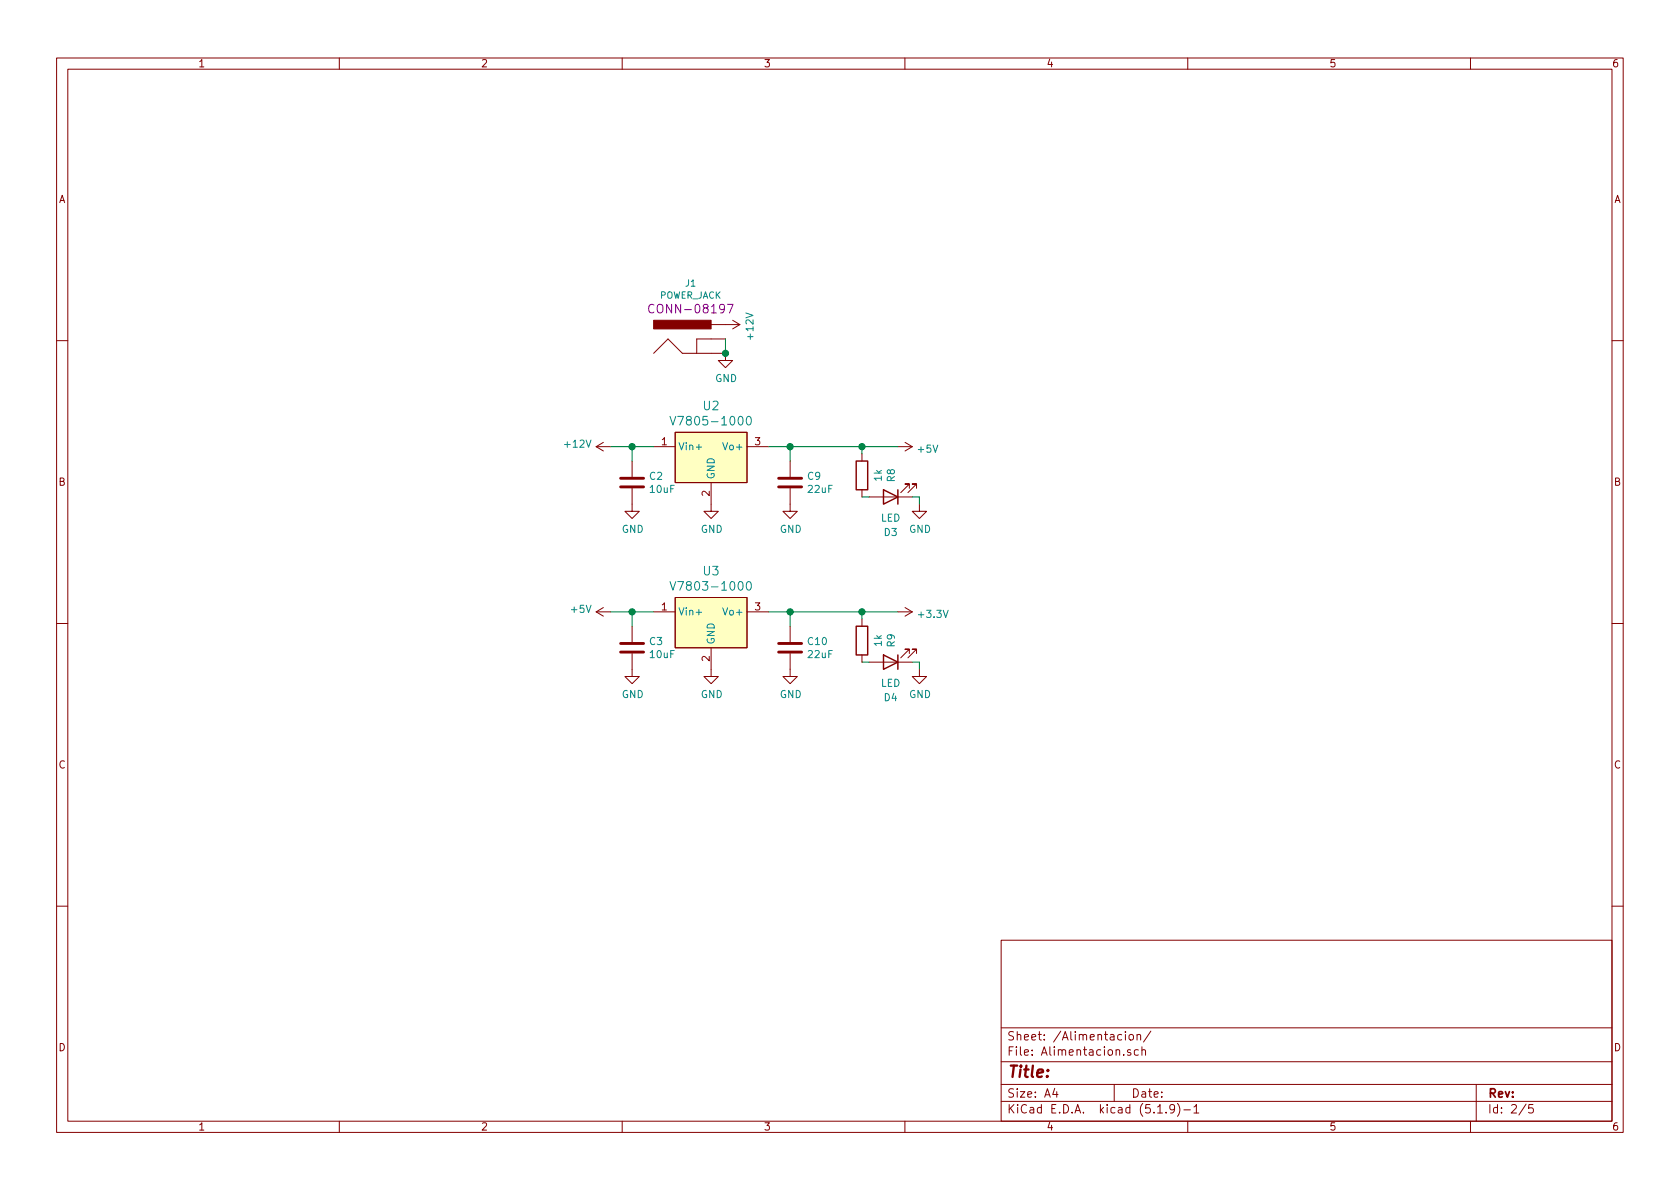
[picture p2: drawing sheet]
EESchema Schematic File Version 4
EELAYER 30 0
EELAYER END
$Descr A4 11693 8268
encoding utf-8
Sheet 2 5
Title ""
Date ""
Rev ""
Comp ""
Comment1 ""
Comment2 ""
Comment3 ""
Comment4 ""
$EndDescr
$Comp
L power:GND #PWR?
U 1 1
P 5050 2450
AR Path="/607E7CCE" Ref="#PWR?"  Part="1" 
AR Path="/607B7D6E/607E7CCE" Ref="#PWR0101"  Part="1" 
F 0 "#PWR0101" H 5050 2200 50  0001 C CNN
F 1 "GND" H 5055 2277 50  0000 C CNN
F 2 "" H 5050 2450 50  0001 C CNN
F 3 "" H 5050 2450 50  0001 C CNN
	1    5050 2450
	1    0    0    -1  
$EndComp
$Comp
L dk_DC-DC-Converters:V7805-1000 U?
U 1 1
P 4950 3200
AR Path="/607E7CDD" Ref="U?"  Part="1" 
AR Path="/607B7D6E/607E7CDD" Ref="U2"  Part="1" 
F 0 "U2" H 4950 3587 60  0000 C CNN
F 1 "V7805-1000" H 4950 3481 60  0000 C CNN
F 2 "digikey-footprints:3-SIP_Module_V7805-1000" H 5150 3400 60  0001 L CNN
F 3 "https://www.cui.com/product/resource/digikeypdf/v78xx-1000.pdf" H 5150 3500 60  0001 L CNN
F 4 "102-1715-ND" H 5150 3600 60  0001 L CNN "Digi-Key_PN"
F 5 "V7805-1000" H 5150 3700 60  0001 L CNN "MPN"
F 6 "Power Supplies - Board Mount" H 5150 3800 60  0001 L CNN "Category"
F 7 "DC DC Converters" H 5150 3900 60  0001 L CNN "Family"
F 8 "https://www.cui.com/product/resource/digikeypdf/v78xx-1000.pdf" H 5150 4000 60  0001 L CNN "DK_Datasheet_Link"
F 9 "/product-detail/en/cui-inc/V7805-1000/102-1715-ND/1828608" H 5150 4100 60  0001 L CNN "DK_Detail_Page"
F 10 "DC DC CONVERTER 5V 5W" H 5150 4200 60  0001 L CNN "Description"
F 11 "CUI Inc." H 5150 4300 60  0001 L CNN "Manufacturer"
F 12 "Active" H 5150 4400 60  0001 L CNN "Status"
	1    4950 3200
	1    0    0    -1  
$EndComp
$Comp
L power:GND #PWR?
U 1 1
P 4950 3500
AR Path="/607E7CE3" Ref="#PWR?"  Part="1" 
AR Path="/607B7D6E/607E7CE3" Ref="#PWR0111"  Part="1" 
F 0 "#PWR0111" H 4950 3250 50  0001 C CNN
F 1 "GND" H 4955 3327 50  0000 C CNN
F 2 "" H 4950 3500 50  0001 C CNN
F 3 "" H 4950 3500 50  0001 C CNN
	1    4950 3500
	1    0    0    -1  
$EndComp
$Comp
L Device:C C?
U 1 1
P 4400 3350
AR Path="/607E7CE9" Ref="C?"  Part="1" 
AR Path="/607B7D6E/607E7CE9" Ref="C2"  Part="1" 
F 0 "C2" H 4515 3396 50  0000 L CNN
F 1 "10uF" H 4515 3305 50  0000 L CNN
F 2 "Capacitor_SMD:C_0805_2012Metric" H 4438 3200 50  0001 C CNN
F 3 "~" H 4400 3350 50  0001 C CNN
	1    4400 3350
	1    0    0    -1  
$EndComp
$Comp
L Device:C C?
U 1 1
P 5500 3350
AR Path="/607E7CEF" Ref="C?"  Part="1" 
AR Path="/607B7D6E/607E7CEF" Ref="C9"  Part="1" 
F 0 "C9" H 5615 3396 50  0000 L CNN
F 1 "22uF" H 5615 3305 50  0000 L CNN
F 2 "Capacitor_SMD:C_0805_2012Metric" H 5538 3200 50  0001 C CNN
F 3 "~" H 5500 3350 50  0001 C CNN
	1    5500 3350
	1    0    0    -1  
$EndComp
$Comp
L power:GND #PWR?
U 1 1
P 4400 3500
AR Path="/607E7CF5" Ref="#PWR?"  Part="1" 
AR Path="/607B7D6E/607E7CF5" Ref="#PWR0112"  Part="1" 
F 0 "#PWR0112" H 4400 3250 50  0001 C CNN
F 1 "GND" H 4405 3327 50  0000 C CNN
F 2 "" H 4400 3500 50  0001 C CNN
F 3 "" H 4400 3500 50  0001 C CNN
	1    4400 3500
	1    0    0    -1  
$EndComp
$Comp
L power:GND #PWR?
U 1 1
P 5500 3500
AR Path="/607E7CFB" Ref="#PWR?"  Part="1" 
AR Path="/607B7D6E/607E7CFB" Ref="#PWR0115"  Part="1" 
F 0 "#PWR0115" H 5500 3250 50  0001 C CNN
F 1 "GND" H 5505 3327 50  0000 C CNN
F 2 "" H 5500 3500 50  0001 C CNN
F 3 "" H 5500 3500 50  0001 C CNN
	1    5500 3500
	1    0    0    -1  
$EndComp
Wire Wire Line
	4400 3200 4400 3100
Wire Wire Line
	4400 3100 4550 3100
Wire Wire Line
	5350 3100 5500 3100
Wire Wire Line
	5500 3100 5500 3200
$Comp
L power:+5V #PWR?
U 1 1
P 6250 3100
AR Path="/607E7D05" Ref="#PWR?"  Part="1" 
AR Path="/607B7D6E/607E7D05" Ref="#PWR0116"  Part="1" 
F 0 "#PWR0116" H 6250 2950 50  0001 C CNN
F 1 "+5V" V 6265 3228 50  0000 L CNN
F 2 "" H 6250 3100 50  0001 C CNN
F 3 "" H 6250 3100 50  0001 C CNN
	1    6250 3100
	0    1    1    0   
$EndComp
Connection ~ 5500 3100
$Comp
L power:+12V #PWR?
U 1 1
P 4250 3100
AR Path="/607E7D0D" Ref="#PWR?"  Part="1" 
AR Path="/607B7D6E/607E7D0D" Ref="#PWR0117"  Part="1" 
F 0 "#PWR0117" H 4250 2950 50  0001 C CNN
F 1 "+12V" V 4265 3228 50  0000 L CNN
F 2 "" H 4250 3100 50  0001 C CNN
F 3 "" H 4250 3100 50  0001 C CNN
	1    4250 3100
	0    -1   -1   0   
$EndComp
Wire Wire Line
	4250 3100 4400 3100
Connection ~ 4400 3100
$Comp
L power:+12V #PWR?
U 1 1
P 5050 2250
AR Path="/607E7D15" Ref="#PWR?"  Part="1" 
AR Path="/607B7D6E/607E7D15" Ref="#PWR0119"  Part="1" 
F 0 "#PWR0119" H 5050 2100 50  0001 C CNN
F 1 "+12V" H 5065 2423 50  0000 C CNN
F 2 "" H 5050 2250 50  0001 C CNN
F 3 "" H 5050 2250 50  0001 C CNN
	1    5050 2250
	0    1    1    0   
$EndComp
$Comp
L SparkFun-Connectors:POWER_JACK J?
U 1 1
P 4850 2350
AR Path="/607E7D1C" Ref="J?"  Part="1" 
AR Path="/607B7D6E/607E7D1C" Ref="J1"  Part="1" 
F 0 "J1" H 4808 2740 45  0000 C CNN
F 1 "POWER_JACK" H 4808 2656 45  0000 C CNN
F 2 "Connectors:POWER_JACK_PTH" H 4850 2600 20  0001 C CNN
F 3 "" H 4850 2350 50  0001 C CNN
F 4 "CONN-08197" H 4808 2561 60  0000 C CNN "Field4"
	1    4850 2350
	1    0    0    -1  
$EndComp
Wire Wire Line
	5050 2350 5050 2450
Connection ~ 5050 2450
$Comp
L dk_DC-DC-Converters:V7805-1000 U?
U 1 1
P 4950 4350
AR Path="/607E7D2D" Ref="U?"  Part="1" 
AR Path="/607B7D6E/607E7D2D" Ref="U3"  Part="1" 
F 0 "U3" H 4950 4737 60  0000 C CNN
F 1 "V7803-1000" H 4950 4631 60  0000 C CNN
F 2 "digikey-footprints:3-SIP_Module_V7805-1000" H 5150 4550 60  0001 L CNN
F 3 "https://www.cui.com/product/resource/digikeypdf/v78xx-1000.pdf" H 5150 4650 60  0001 L CNN
F 4 "102-1715-ND" H 5150 4750 60  0001 L CNN "Digi-Key_PN"
F 5 "V7805-1000" H 5150 4850 60  0001 L CNN "MPN"
F 6 "Power Supplies - Board Mount" H 5150 4950 60  0001 L CNN "Category"
F 7 "DC DC Converters" H 5150 5050 60  0001 L CNN "Family"
F 8 "https://www.cui.com/product/resource/digikeypdf/v78xx-1000.pdf" H 5150 5150 60  0001 L CNN "DK_Datasheet_Link"
F 9 "/product-detail/en/cui-inc/V7805-1000/102-1715-ND/1828608" H 5150 5250 60  0001 L CNN "DK_Detail_Page"
F 10 "DC DC CONVERTER 5V 5W" H 5150 5350 60  0001 L CNN "Description"
F 11 "CUI Inc." H 5150 5450 60  0001 L CNN "Manufacturer"
F 12 "Active" H 5150 5550 60  0001 L CNN "Status"
	1    4950 4350
	1    0    0    -1  
$EndComp
$Comp
L power:GND #PWR?
U 1 1
P 4950 4650
AR Path="/607E7D33" Ref="#PWR?"  Part="1" 
AR Path="/607B7D6E/607E7D33" Ref="#PWR0120"  Part="1" 
F 0 "#PWR0120" H 4950 4400 50  0001 C CNN
F 1 "GND" H 4955 4477 50  0000 C CNN
F 2 "" H 4950 4650 50  0001 C CNN
F 3 "" H 4950 4650 50  0001 C CNN
	1    4950 4650
	1    0    0    -1  
$EndComp
$Comp
L Device:C C?
U 1 1
P 4400 4500
AR Path="/607E7D39" Ref="C?"  Part="1" 
AR Path="/607B7D6E/607E7D39" Ref="C3"  Part="1" 
F 0 "C3" H 4515 4546 50  0000 L CNN
F 1 "10uF" H 4515 4455 50  0000 L CNN
F 2 "Capacitor_SMD:C_0805_2012Metric" H 4438 4350 50  0001 C CNN
F 3 "~" H 4400 4500 50  0001 C CNN
	1    4400 4500
	1    0    0    -1  
$EndComp
$Comp
L Device:C C?
U 1 1
P 5500 4500
AR Path="/607E7D3F" Ref="C?"  Part="1" 
AR Path="/607B7D6E/607E7D3F" Ref="C10"  Part="1" 
F 0 "C10" H 5615 4546 50  0000 L CNN
F 1 "22uF" H 5615 4455 50  0000 L CNN
F 2 "Capacitor_SMD:C_0805_2012Metric" H 5538 4350 50  0001 C CNN
F 3 "~" H 5500 4500 50  0001 C CNN
	1    5500 4500
	1    0    0    -1  
$EndComp
$Comp
L power:GND #PWR?
U 1 1
P 4400 4650
AR Path="/607E7D45" Ref="#PWR?"  Part="1" 
AR Path="/607B7D6E/607E7D45" Ref="#PWR0121"  Part="1" 
F 0 "#PWR0121" H 4400 4400 50  0001 C CNN
F 1 "GND" H 4405 4477 50  0000 C CNN
F 2 "" H 4400 4650 50  0001 C CNN
F 3 "" H 4400 4650 50  0001 C CNN
	1    4400 4650
	1    0    0    -1  
$EndComp
$Comp
L power:GND #PWR?
U 1 1
P 5500 4650
AR Path="/607E7D4B" Ref="#PWR?"  Part="1" 
AR Path="/607B7D6E/607E7D4B" Ref="#PWR0122"  Part="1" 
F 0 "#PWR0122" H 5500 4400 50  0001 C CNN
F 1 "GND" H 5505 4477 50  0000 C CNN
F 2 "" H 5500 4650 50  0001 C CNN
F 3 "" H 5500 4650 50  0001 C CNN
	1    5500 4650
	1    0    0    -1  
$EndComp
Wire Wire Line
	4400 4350 4400 4250
Wire Wire Line
	4400 4250 4550 4250
Wire Wire Line
	5350 4250 5500 4250
Wire Wire Line
	5500 4250 5500 4350
Connection ~ 5500 4250
Wire Wire Line
	4250 4250 4400 4250
Connection ~ 4400 4250
$Comp
L power:+3.3V #PWR?
U 1 1
P 6250 4250
AR Path="/607E7D5F" Ref="#PWR?"  Part="1" 
AR Path="/607B7D6E/607E7D5F" Ref="#PWR0124"  Part="1" 
F 0 "#PWR0124" H 6250 4100 50  0001 C CNN
F 1 "+3.3V" V 6265 4378 50  0000 L CNN
F 2 "" H 6250 4250 50  0001 C CNN
F 3 "" H 6250 4250 50  0001 C CNN
	1    6250 4250
	0    1    1    0   
$EndComp
$Comp
L power:+5V #PWR?
U 1 1
P 4250 4250
AR Path="/607F7E0C" Ref="#PWR?"  Part="1" 
AR Path="/607B7D6E/607F7E0C" Ref="#PWR0123"  Part="1" 
F 0 "#PWR0123" H 4250 4100 50  0001 C CNN
F 1 "+5V" V 4265 4378 50  0000 L CNN
F 2 "" H 4250 4250 50  0001 C CNN
F 3 "" H 4250 4250 50  0001 C CNN
	1    4250 4250
	0    -1   -1   0   
$EndComp
$Comp
L Device:R R?
U 1 1
P 6000 3300
AR Path="/6081C49D/6078B5B7" Ref="R?"  Part="1" 
AR Path="/607B7D6E/6078B5B7" Ref="R8"  Part="1" 
F 0 "R8" V 5793 3300 50  0000 C CNN
F 1 "1k" V 5884 3300 50  0000 C CNN
F 2 "Resistor_SMD:R_0805_2012Metric" V 5930 3300 50  0001 C CNN
F 3 "~" H 6000 3300 50  0001 C CNN
	1    6000 3300
	-1   0    0    1   
$EndComp
Wire Wire Line
	5500 3100 6000 3100
Wire Wire Line
	5500 4250 6000 4250
Wire Wire Line
	6000 3150 6000 3100
Connection ~ 6000 3100
Wire Wire Line
	6000 3100 6250 3100
$Comp
L Device:R R?
U 1 1
P 6000 4450
AR Path="/6081C49D/6078C3C2" Ref="R?"  Part="1" 
AR Path="/607B7D6E/6078C3C2" Ref="R9"  Part="1" 
F 0 "R9" V 5793 4450 50  0000 C CNN
F 1 "1k" V 5884 4450 50  0000 C CNN
F 2 "Resistor_SMD:R_0805_2012Metric" V 5930 4450 50  0001 C CNN
F 3 "~" H 6000 4450 50  0001 C CNN
	1    6000 4450
	-1   0    0    1   
$EndComp
Wire Wire Line
	6000 4300 6000 4250
Connection ~ 6000 4250
Wire Wire Line
	6000 4250 6250 4250
$Comp
L Device:LED D3
U 1 1
P 6200 3450
F 0 "D3" H 6200 3700 50  0000 C CNN
F 1 "LED" H 6200 3600 50  0000 C CNN
F 2 "LED_SMD:LED_0805_2012Metric" H 6200 3450 50  0001 C CNN
F 3 "~" H 6200 3450 50  0001 C CNN
	1    6200 3450
	-1   0    0    1   
$EndComp
$Comp
L Device:LED D4
U 1 1
P 6200 4600
F 0 "D4" H 6200 4850 50  0000 C CNN
F 1 "LED" H 6200 4750 50  0000 C CNN
F 2 "LED_SMD:LED_0805_2012Metric" H 6200 4600 50  0001 C CNN
F 3 "~" H 6200 4600 50  0001 C CNN
	1    6200 4600
	-1   0    0    1   
$EndComp
Wire Wire Line
	6050 3450 6000 3450
Wire Wire Line
	6050 4600 6000 4600
$Comp
L power:GND #PWR?
U 1 1
P 6400 4650
AR Path="/6078F355" Ref="#PWR?"  Part="1" 
AR Path="/607B7D6E/6078F355" Ref="#PWR0146"  Part="1" 
F 0 "#PWR0146" H 6400 4400 50  0001 C CNN
F 1 "GND" H 6405 4477 50  0000 C CNN
F 2 "" H 6400 4650 50  0001 C CNN
F 3 "" H 6400 4650 50  0001 C CNN
	1    6400 4650
	1    0    0    -1  
$EndComp
Wire Wire Line
	6400 3500 6400 3450
Wire Wire Line
	6400 3450 6350 3450
Wire Wire Line
	6350 4600 6400 4600
Wire Wire Line
	6400 4600 6400 4650
$Comp
L power:GND #PWR?
U 1 1
P 6400 3500
AR Path="/60790675" Ref="#PWR?"  Part="1" 
AR Path="/607B7D6E/60790675" Ref="#PWR0147"  Part="1" 
F 0 "#PWR0147" H 6400 3250 50  0001 C CNN
F 1 "GND" H 6405 3327 50  0000 C CNN
F 2 "" H 6400 3500 50  0001 C CNN
F 3 "" H 6400 3500 50  0001 C CNN
	1    6400 3500
	1    0    0    -1  
$EndComp
$EndSCHEMATC
